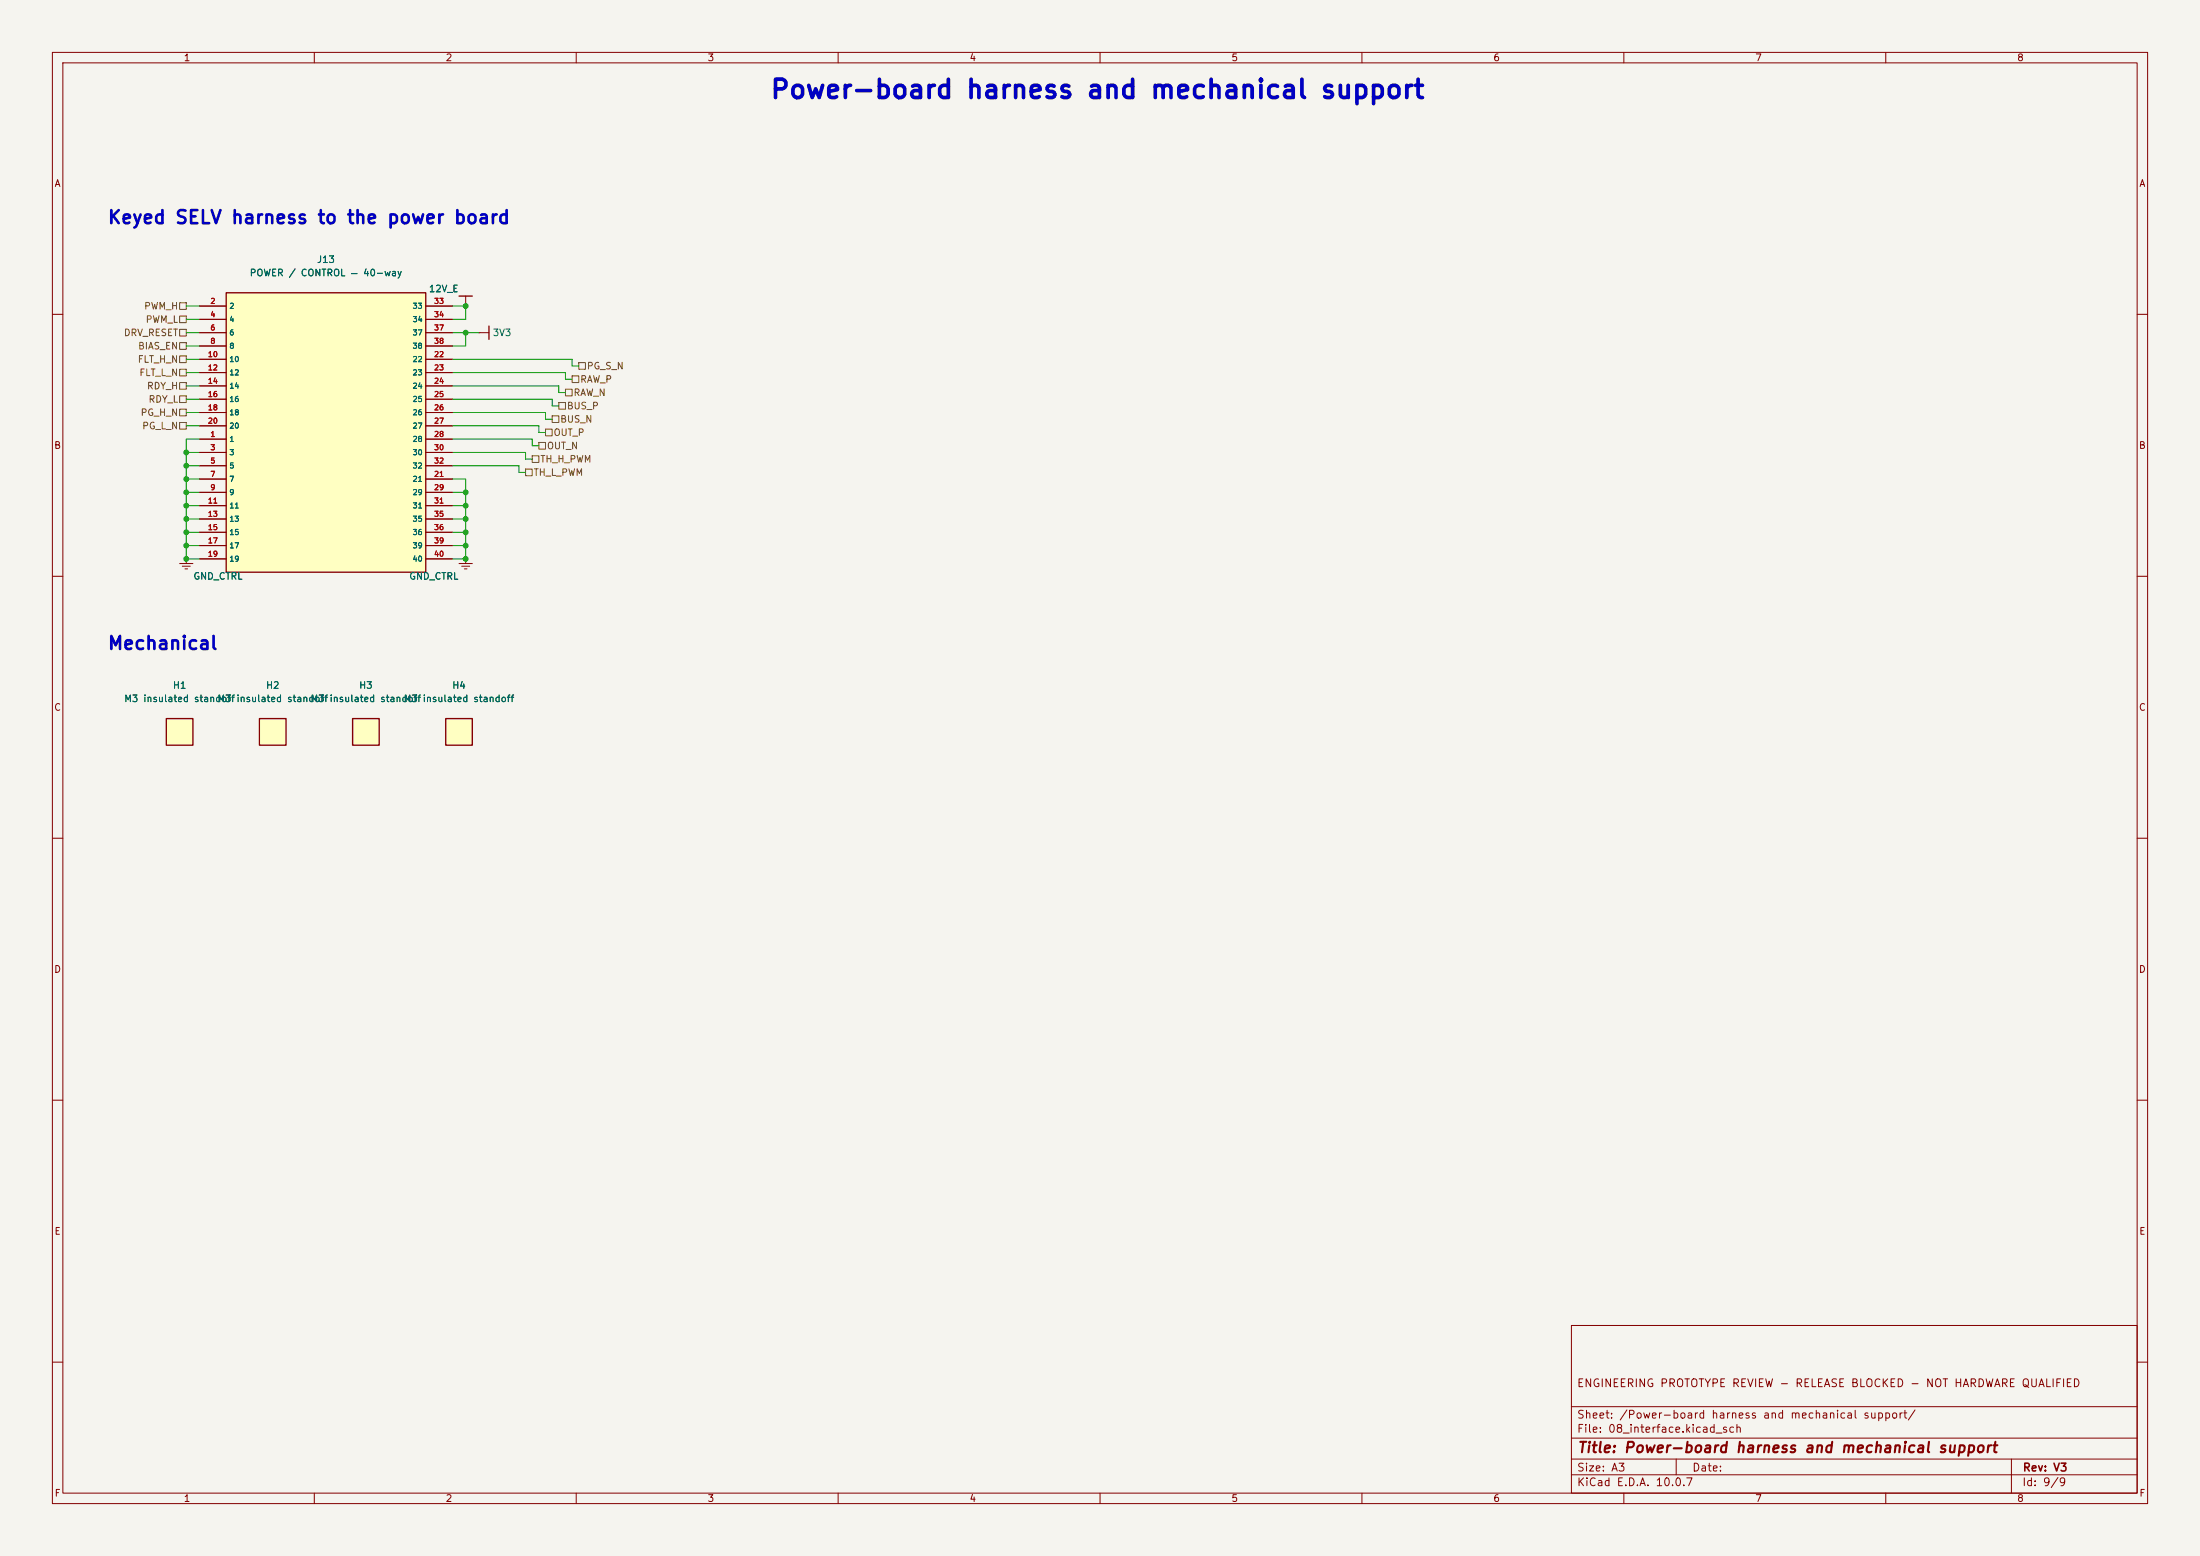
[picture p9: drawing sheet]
<svg xmlns="http://www.w3.org/2000/svg" width="420mm" height="297mm" viewBox="0 0 420 297" stroke-linecap="round" stroke-linejoin="round" font-family="sans-serif">
<path d="M0 0h420v297h-420z" fill="#f5f4ef" stroke="#f5f4ef" stroke-width=".19"/>
<g fill="none" stroke="#840000" stroke-width=".19">
<path d="M10 10h400v277h-400zM12 12h396v273h-396zM60 10v2M110 10v2M160 10v2M210 10v2M260 10v2M310 10v2M360 10v2M10 60h2M91.4 63.5h.1M91.4 63.5h1.9"/>
<path d="M408 60h2M10 110h2M408 110h2M10 160h2M408 160h2M10 210h2M408 210h2M300 253h108v32h-108zM10 260h2M300 278.5h108M300 274.5h108M300 268.5h108"/>
<path d="M320 278.5v3M384 278.5v6.5M408 260h2M60 285v2M110 285v2M160 285v2M210 285v2M260 285v2M300 281.5h108M310 285v2M360 285v2"/>
</g>
<path d="M93.3 62.2v2.6" fill="none" stroke="#840000" stroke-width=".25"/>
<path d="M49.5 137.2h5.1v5h-5.1z" fill="#ffffc2"/>
<path d="M49.5 137.2h5.1v5h-5.1z" fill="none" stroke="#840000" stroke-width=".25"/>
<path d="M31.7 137.2h5.1v5h-5.1z" fill="#ffffc2"/>
<path d="M87.6 56.5h2.6M31.7 137.2h5.1v5h-5.1z" fill="none" stroke="#840000" stroke-width=".25"/>
<path d="M88.9 58.4h.1M88.9 56.5v1.9M87.6 107.6h2.6M88.1 108.1h1.6M88.6 108.6h.6M88.9 106.7h.1M88.9 106.7v.9" fill="none" stroke="#840000" stroke-width=".19"/>
<path d="M43.2 55.9h38.1v53.3h-38.1z" fill="#ffffc2"/>
<path d="M43.2 55.9h38.1v53.3h-38.1z" fill="none" stroke="#840000" stroke-width=".25"/>
<g fill="none" stroke="#840000" stroke-width=".19">
<path d="M38.1 58.4h5.1M81.3 58.4h5.1M38.1 61h5.1M38.1 63.5h5.1M38.1 66h5.1M38.1 68.6h5.1M38.1 71.1h5.1M38.1 73.7h5.1M38.1 76.2h5.1M38.1 78.7h5.1M81.3 61h5.1M81.3 63.5h5.1"/>
<path d="M81.3 66h5.1M81.3 68.6h5.1M81.3 71.1h5.1M81.3 73.7h5.1M81.3 76.2h5.1M81.3 78.7h5.1M38.1 83.8h5.1M38.1 86.4h5.1M38.1 88.9h5.1M38.1 91.4h5.1M38.1 94h5.1M38.1 96.5h5.1"/>
<path d="M38.1 99.1h5.1M38.1 81.3h5.1M81.3 83.8h5.1M81.3 86.4h5.1M81.3 88.9h5.1M81.3 91.4h5.1M81.3 94h5.1M81.3 96.5h5.1M81.3 99.1h5.1M81.3 81.3h5.1M34.3 107.6h2.5M34.8 108.1h1.5"/>
<path d="M35.3 108.6h.5M35.6 106.7h.1M35.6 106.7v.9M38.1 101.6h5.1M38.1 104.1h5.1M38.1 106.7h5.1M81.3 101.6h5.1M81.3 104.1h5.1M81.3 106.7h5.1"/>
</g>
<path d="M67.3 137.2h5.1v5h-5.1z" fill="#ffffc2"/>
<path d="M67.3 137.2h5.1v5h-5.1z" fill="none" stroke="#840000" stroke-width=".25"/>
<path d="M85.1 137.2h5.1v5h-5.1z" fill="#ffffc2"/>
<path d="M85.1 137.2h5.1v5h-5.1z" fill="none" stroke="#840000" stroke-width=".25"/>
<g fill="none" stroke="#725600" stroke-width=".19">
<path d="M34.3 57.8h1.3v1.3h-1.3zM34.3 70.5h1.3v1.3h-1.3zM34.3 73h1.3v1.3h-1.3zM34.3 75.6h1.3v1.2h-1.3zM34.3 78.1h1.3v1.3h-1.3zM34.3 60.3h1.3v1.3h-1.3zM34.3 62.9h1.3v1.2h-1.3zM34.3 65.4h1.3v1.3h-1.3zM34.3 67.9h1.3v1.3h-1.3zM105.4 79.4h1.3v1.2h-1.3zM106.7 76.8h1.2v1.3h-1.2zM107.9 74.3h1.3v1.3h-1.3z"/>
<path d="M109.2 71.8h1.3v1.2h-1.3zM110.5 69.2h1.3v1.3h-1.3zM34.3 80.6h1.3v1.3h-1.3zM100.3 89.5h1.3v1.3h-1.3zM101.6 87h1.3v1.3h-1.3zM102.9 84.5h1.2v1.2h-1.2zM104.1 81.9h1.3v1.3h-1.3z"/>
</g>
<g fill="none" stroke="#009600" stroke-width=".19">
<path d="M35.6 58.4h2.5M86.4 58.4h2.5v2.6h-2.5M35.6 78.7h2.5M35.6 61h2.5M35.6 63.5h2.5M35.6 66h2.5M35.6 68.6h2.5M35.6 71.1h2.5M35.6 73.7h2.5M35.6 76.2h2.5M86.4 76.2h19v1.3h1.3M86.4 78.7h17.7v1.3h1.3"/>
<path d="M86.4 71.1h21.5v1.3h1.3M86.4 63.5h5M86.4 68.6h22.8v1.3h1.3M86.4 73.7h20.3v1.2h1.2M88.9 63.5v2.5h-2.5M35.6 81.3h2.5M35.6 91.4h2.5M35.6 94h2.5M35.6 86.4h2.5M35.6 88.9h2.5M35.6 96.5h2.5M35.6 99.1h2.5"/>
<path d="M38.1 83.8h-2.5v22.9h2.5M86.4 81.3h16.5v1.3h1.2M86.4 83.8h15.2v1.3h1.3M86.4 91.4h2.5v15.3h-2.5M86.4 94h2.5M86.4 86.4h13.9v1.2h1.3M86.4 88.9h12.7v1.3h1.2M86.4 96.5h2.5M86.4 99.1h2.5M35.6 101.6h2.5M35.6 104.1h2.5M86.4 101.6h2.5"/>
<path d="M86.4 104.1h2.5"/>
</g>
<g fill="none" stroke="#840000" stroke-width=".19">
<path d="M38.1 58.4h5.1M81.3 58.4h5.1M88.9 58.4h.1M38.1 61h5.1M38.1 63.5h5.1M38.1 66h5.1M38.1 68.6h5.1M38.1 71.1h5.1M38.1 73.7h5.1M38.1 76.2h5.1M38.1 78.7h5.1M81.3 61h5.1"/>
<path d="M81.3 63.5h5.1M81.3 66h5.1M81.3 68.6h5.1M81.3 71.1h5.1M81.3 73.7h5.1M81.3 76.2h5.1M81.3 78.7h5.1M38.1 83.8h5.1M38.1 86.4h5.1M38.1 88.9h5.1M38.1 91.4h5.1M38.1 94h5.1"/>
<path d="M38.1 96.5h5.1M38.1 99.1h5.1M38.1 81.3h5.1M81.3 83.8h5.1M81.3 86.4h5.1M81.3 88.9h5.1M81.3 91.4h5.1M81.3 94h5.1M81.3 96.5h5.1M81.3 99.1h5.1M81.3 81.3h5.1M35.6 106.7h.1"/>
<path d="M38.1 101.6h5.1M38.1 104.1h5.1M38.1 106.7h5.1M81.3 101.6h5.1M81.3 104.1h5.1M81.3 106.7h5.1M88.9 106.7h.1"/>
</g>
<g fill="#009600" stroke="#009600" stroke-width=".19">
<circle cx="88.9" cy="58.4" r=".46"/>
<circle cx="88.9" cy="63.5" r=".46"/>
<circle cx="35.6" cy="86.4" r=".46"/>
<circle cx="35.6" cy="88.9" r=".46"/>
<circle cx="35.6" cy="91.4" r=".46"/>
<circle cx="88.9" cy="101.6" r=".46"/>
<circle cx="35.6" cy="104.1" r=".46"/>
<circle cx="35.6" cy="94" r=".46"/>
<circle cx="35.6" cy="96.5" r=".46"/>
<circle cx="88.9" cy="104.1" r=".46"/>
<circle cx="88.9" cy="106.7" r=".46"/>
<circle cx="88.9" cy="94" r=".46"/>
<circle cx="88.9" cy="96.5" r=".46"/>
<circle cx="88.9" cy="99.1" r=".46"/>
<circle cx="35.6" cy="99.1" r=".46"/>
<circle cx="35.6" cy="101.6" r=".46"/>
<circle cx="35.6" cy="106.7" r=".46"/>
</g>
<text font-size="3.5" fill="#0000c2" x="146.9" y="19.7">Power-board harness and mechanical support</text>
<g font-size="2.5" fill="#0000c2">
<text x="20.4" y="43.4">Keyed SELV harness to the power board</text>
<text x="20.4" y="124.6">Mechanical</text>
</g>
<text font-size="2" fill="#840000" x="301" y="277.8">Title: Power-board harness and mechanical support</text>
<g font-size="1.5" fill="#840000">
<text x="300.9" y="265.1">ENGINEERING PROTOTYPE REVIEW - RELEASE BLOCKED - NOT HARDWARE QUALIFIED</text>
<text x="300.9" y="273.8">File: 08_interface.kicad_sch</text>
<text x="300.9" y="271.1">Sheet: /Power-board harness and mechanical support/</text>
<text x="300.9" y="281.2">Size: A3</text>
<text x="322.9" y="281.2">Date:</text>
<text x="386" y="281.2">Rev: V3</text>
<text x="300.9" y="284">KiCad E.D.A. 10.0.7</text>
<text x="385.9" y="284">Id: 9/9</text>
</g>
<g font-size="1.3" fill="#840000">
<text x="35" y="12">1</text>
<text x="85" y="12">2</text>
<text x="135" y="12">3</text>
<text x="185" y="12">4</text>
<text x="235" y="12">5</text>
<text x="285" y="12">6</text>
<text x="335" y="12">7</text>
<text x="385" y="12">8</text>
<text x="10.3" y="36">A</text>
<text x="408.3" y="36">A</text>
<text x="10.2" y="86">B</text>
<text x="408.2" y="86">B</text>
<text x="10.2" y="136">C</text>
<text x="408.2" y="136">C</text>
<text x="10.2" y="186">D</text>
<text x="408.2" y="186">D</text>
<text x="10.3" y="236">E</text>
<text x="408.3" y="236">E</text>
<text x="10.3" y="286">F</text>
<text x="35" y="287">1</text>
<text x="85" y="287">2</text>
<text x="135" y="287">3</text>
<text x="185" y="287">4</text>
<text x="235" y="287">5</text>
<text x="285" y="287">6</text>
<text x="335" y="287">7</text>
<text x="385" y="287">8</text>
<text x="408.3" y="286">F</text>
</g>
<g font-size="1.3" fill="#006464">
<text x="47.6" y="53">POWER / CONTROL — 40-way</text>
<text x="60.4" y="50.5">J13</text>
<text x="81.8" y="56.1">12V_E</text>
<text x="94" y="64.5">3V3</text>
<text x="36.8" y="110.9">GND_CTRL</text>
<text x="78" y="110.9">GND_CTRL</text>
<text x="32.9" y="131.8">H1</text>
<text x="50.7" y="131.8">H2</text>
<text x="68.5" y="131.8">H3</text>
<text x="86.2" y="131.8">H4</text>
<text x="23.6" y="134.3">M3 insulated standoffinsulated standoffinsulated standoffinsulated standoff</text>
<text x="41.4" y="134.3">M3</text>
<text x="59.2" y="134.3">M3</text>
<text x="77" y="134.3">M3</text>
</g>
<g font-size="1.3" fill="#725600">
<text x="27.4" y="59.4">PWM_H</text>
<text x="23.5" y="64.5">DRV_RESET</text>
<text x="27.7" y="61.9">PWM_L</text>
<text x="26.2" y="69.5">FLT_H_N</text>
<text x="26.3" y="67">BIAS_EN</text>
<text x="111.9" y="70.8">PG_S_N</text>
<text x="26.5" y="72.1">FLT_L_N</text>
<text x="27.9" y="74.6">RDY_H</text>
<text x="28.2" y="77.2">RDY_L</text>
<text x="109.4" y="75.9">RAW_N</text>
<text x="110.7" y="73.4">RAW_P</text>
<text x="26.7" y="79.7">PG_H_N</text>
<text x="27" y="82.2">PG_L_N</text>
<text x="105.6" y="83.5">OUT_P</text>
<text x="106.8" y="81">BUS_N</text>
<text x="108.1" y="78.4">BUS_P</text>
<text x="103" y="88.6">TH_H_PWM</text>
<text x="104.3" y="86.1">OUT_N</text>
<text x="101.8" y="91.1">TH_L_PWM</text>
</g>
<g font-size="1" fill="#a90000">
<text x="40.1" y="58.2">2</text>
<text x="82.8" y="58.2">33</text>
<text x="40.1" y="60.8">4</text>
<text x="40.1" y="63.3">6</text>
<text x="40.1" y="65.9">8</text>
<text x="82.8" y="60.8">34</text>
<text x="82.8" y="63.3">37</text>
<text x="82.8" y="65.9">38</text>
<text x="39.6" y="68.4">10</text>
<text x="39.6" y="70.9">12</text>
<text x="82.8" y="68.4">22</text>
<text x="82.8" y="70.9">23</text>
<text x="39.6" y="73.5">14</text>
<text x="39.6" y="76">16</text>
<text x="82.8" y="73.5">24</text>
<text x="82.8" y="76">25</text>
<text x="39.6" y="78.6">18</text>
<text x="39.6" y="81.1">20</text>
<text x="40.1" y="83.6">1</text>
<text x="82.8" y="78.6">26</text>
<text x="82.8" y="81.1">27</text>
<text x="82.8" y="83.6">28</text>
<text x="40.1" y="86.2">3</text>
<text x="40.1" y="88.7">5</text>
<text x="82.8" y="86.2">30</text>
<text x="82.8" y="88.7">32</text>
<text x="40.1" y="91.3">7</text>
<text x="40.1" y="93.8">9</text>
<text x="82.8" y="91.3">21</text>
<text x="82.8" y="93.8">29</text>
<text x="39.6" y="96.3">11</text>
<text x="39.6" y="98.9">13</text>
<text x="39.6" y="101.4">15</text>
<text x="82.8" y="96.3">31</text>
<text x="82.8" y="98.9">35</text>
<text x="82.8" y="101.4">36</text>
<text x="39.6" y="104">17</text>
<text x="39.6" y="106.5">19</text>
<text x="82.8" y="104">39</text>
<text x="82.8" y="106.5">40</text>
</g>
<g font-size="1" fill="#006464">
<text x="43.7" y="59.2">2</text>
<text x="78.7" y="59.2">33</text>
<text x="43.7" y="61.7">4</text>
<text x="43.7" y="64.3">6</text>
<text x="78.7" y="61.7">34</text>
<text x="78.7" y="64.3">37</text>
<text x="43.7" y="66.8">8</text>
<text x="43.7" y="69.3">10</text>
<text x="43.7" y="71.9">12</text>
<text x="78.7" y="69.3">22</text>
<text x="78.7" y="71.9">23</text>
<text x="78.7" y="66.8">38</text>
<text x="43.7" y="74.4">14</text>
<text x="43.7" y="77">16</text>
<text x="78.7" y="74.4">24</text>
<text x="78.7" y="77">25</text>
<text x="43.7" y="79.5">18</text>
<text x="43.7" y="82">20</text>
<text x="78.7" y="79.5">26</text>
<text x="78.7" y="82">27</text>
<text x="43.7" y="84.6">1</text>
<text x="43.7" y="87.1">3</text>
<text x="43.7" y="89.7">5</text>
<text x="78.7" y="84.6">28</text>
<text x="78.7" y="87.1">30</text>
<text x="78.7" y="89.7">32</text>
<text x="43.7" y="92.2">7</text>
<text x="43.7" y="94.7">9</text>
<text x="78.7" y="92.2">21</text>
<text x="78.7" y="94.7">29</text>
<text x="43.7" y="97.3">11</text>
<text x="43.7" y="99.8">13</text>
<text x="78.7" y="97.3">31</text>
<text x="78.7" y="99.8">35</text>
<text x="43.7" y="102.4">15</text>
<text x="43.7" y="104.9">17</text>
<text x="43.7" y="107.4">19</text>
<text x="78.7" y="102.4">36</text>
<text x="78.7" y="104.9">39</text>
<text x="78.7" y="107.4">40</text>
</g>
</svg>
